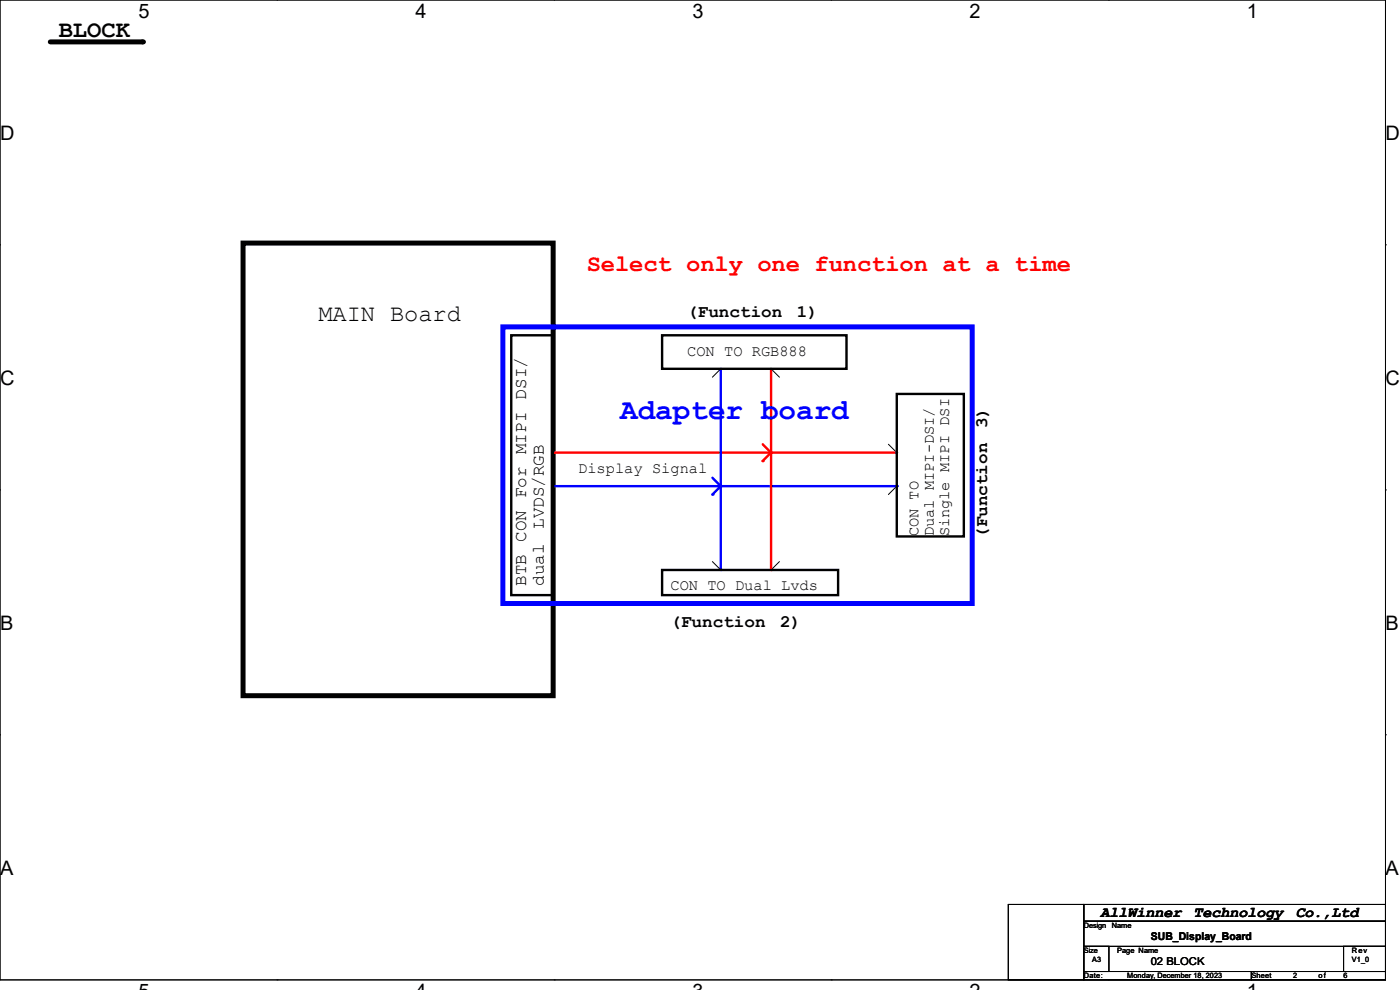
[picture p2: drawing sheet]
<svg xmlns="http://www.w3.org/2000/svg" width="297mm" height="210mm" viewBox="0 0 297 210" stroke-linecap="round" stroke-linejoin="round" font-family="sans-serif">
<g fill="none" stroke="#000" stroke-width=".21">
<path d="M0 0h293.9v207.9h-293.9zM58.8 0h.1M117.6 0h.1M176.3 0h.1M235.1 0h.1M0 51.9h.1M293.9 51.9h.1M152.9 78.2h.1M152.9 78.2l-1.8 1.8M163.6 78.2h.1M163.6 78.2l1.8 1.8M188.5 94.2l1.7 1.8"/>
<path d="M190.2 96h.1M0 103.9h.1M151.1 119.1l1.8 1.8M165.4 119.1l-1.8 1.8M190.2 103.1h.1M190.2 103.1l-1.7 1.8M293.9 103.9h.1M152.9 120.9h.1M163.6 120.9h.1M0 155.9h.1M293.9 155.9h.1M58.8 207.9h.1"/>
<path d="M117.6 207.9h.1M176.3 207.9h.1M235.1 207.9h.1"/>
</g>
<path d="M10.7 8.9h19.5M51.6 51.6h65.7v96h-65.7z" fill="none" stroke="#000" stroke-width="1.1"/>
<path d="M106.7 69.3h99.5v58.7h-99.5z" fill="none" stroke="#00f" stroke-width="1.1"/>
<circle cx="30.2" cy="8.9" r=".53" fill="#000"/>
<path d="M117.3 103.1h72.9" fill="none" stroke="#00f" stroke-width=".51"/>
<circle cx="190.2" cy="103.1" r=".25" fill="#00f"/>
<path d="M117.3 96h72.9" fill="none" stroke="#f00" stroke-width=".51"/>
<circle cx="117.3" cy="96" r=".25" fill="#f00"/>
<path d="M152.9 78.2v42.7" fill="none" stroke="#00f" stroke-width=".51"/>
<circle cx="152.9" cy="120.9" r=".25" fill="#00f"/>
<path d="M163.6 78.2v42.7" fill="none" stroke="#f00" stroke-width=".51"/>
<circle cx="163.6" cy="120.9" r=".25" fill="#f00"/>
<path d="M161.8 94.2l1.8 1.8" fill="none" stroke="#f00" stroke-width=".51"/>
<circle cx="163.6" cy="96" r=".25" fill="#f00"/>
<path d="M163.6 96l-1.8 1.8" fill="none" stroke="#f00" stroke-width=".51"/>
<circle cx="161.8" cy="97.8" r=".25" fill="#f00"/>
<path d="M151.1 101.3l1.8 1.8" fill="none" stroke="#00f" stroke-width=".51"/>
<circle cx="152.9" cy="103.1" r=".25" fill="#00f"/>
<path d="M152.9 103.1l-1.8 1.8" fill="none" stroke="#00f" stroke-width=".51"/>
<circle cx="151.1" cy="104.9" r=".25" fill="#00f"/>
<path d="M108.5 71.1h8.8v55.1h-8.8zM140.5 71.1h39.1v7.1h-39.1zM190.2 83.6h14.3v30.2h-14.3zM140.5 120.9h37.3v5.3h-37.3z" fill="none" stroke="#000" stroke-width=".51"/>
<path d="M213.9 191.9h16v16h-16zM229.9 191.9h64v3.5h-64zM229.9 195.4h64v5.3h-64zM229.9 200.7h5.3v5.4h-5.3zM229.9 206.1h35.6v1.8h-35.6zM265.5 206.1h28.4v1.8h-28.4zM285 200.7h8.9v5.4h-8.9z" fill="none" stroke="#000" stroke-width=".21"/>
<g font-size="6.2" fill="#00f">
<text x="131.6" y="88.8">Adapte</text>
<text x="153.9" y="88.8">r b</text>
<text x="165.2" y="88.8">oard</text>
</g>
<g font-size="5">
<text x="12.4" y="7.8">BLOCK</text>
<text x="67.6" y="68">MAIN Board</text>
</g>
<text font-size="5" fill="#f00" x="124.5" y="57.6">Select only one function at a time</text>
<g font-size="4.2">
<text x="29.4" y="3.8">5</text>
<text x="88.1" y="3.8">4</text>
<text x="146.9" y="3.8">3</text>
<text x="205.7" y="3.8">2</text>
<text x="264.5" y="3.8">1</text>
<text x="0" y="29.8">D</text>
<text x="293.9" y="29.8">D</text>
<text x="0" y="81.7">C</text>
<text x="293.9" y="81.7">C</text>
<text x="0" y="133.7">B</text>
<text x="293.9" y="133.7">B</text>
<text x="0" y="185.6">A</text>
<text x="293.9" y="185.6">A</text>
</g>
<g font-size="3.7">
<text x="145.8" y="67.2">(Function</text>
<text x="169" y="67.2">1)</text>
<text x="111.6" y="84.8" transform="rotate(-90 111.6 84.8)">DSI/</text>
<text x="209.4" y="90.9" transform="rotate(-90 209.4 90.9)">3)</text>
<text x="115.4" y="112.2" transform="rotate(-90 115.4 112.2)">LVDS/RGB</text>
<text x="209.4" y="114.1" transform="rotate(-90 209.4 114.1)">(Function</text>
<text x="111.6" y="124.3" transform="rotate(-90 111.6 124.3)">BTB CON For MIPI</text>
<text x="115.4" y="124.3" transform="rotate(-90 115.4 124.3)">dual</text>
<text x="142.2" y="133">(Function</text>
<text x="165.5" y="133">2)</text>
</g>
<g font-size="3.3">
<text x="145.8" y="75.4">CON TO RGB888</text>
<text x="122.7" y="100.3">Display Signal</text>
<text x="194.8" y="113.8" transform="rotate(-90 194.8 113.8)">CON TO</text>
<text x="198.1" y="113.8" transform="rotate(-90 198.1 113.8)">Dual MIPI-DSI/</text>
<text x="201.3" y="113.8" transform="rotate(-90 201.3 113.8)">Single MIPI DSI</text>
<text x="142.2" y="125.2">CON TO Dual Lvds</text>
</g>
<g font-size="3.2">
<text x="233.5" y="194.5">AllWinner</text>
<text x="253.2" y="194.5">Technology</text>
<text x="274.9" y="194.5">Co.,Ltd</text>
</g>
<g font-size="2.3">
<text x="244.1" y="199.3">SUB_Display_Board</text>
<text x="244.1" y="204.6">02 BLOCK</text>
</g>
<g font-size="1.6">
<text x="229.9" y="196.8">Design</text>
<text x="235.9" y="196.8">Name</text>
<text x="229.9" y="202.2">Size</text>
<text x="231.7" y="204">A3</text>
<text x="237" y="202.2">Page Name</text>
<text x="286.8" y="202.2">Rev</text>
<text x="286.8" y="204">V1_0</text>
<text x="229.9" y="207.5">Date:</text>
<text x="239.1" y="207.5">Monday, December 18, 2023</text>
<text x="265.5" y="207.5">Sheet</text>
<text x="274.4" y="207.5">2</text>
<text x="279.7" y="207.5">o f</text>
<text x="285" y="207.5">6</text>
</g>
</svg>
